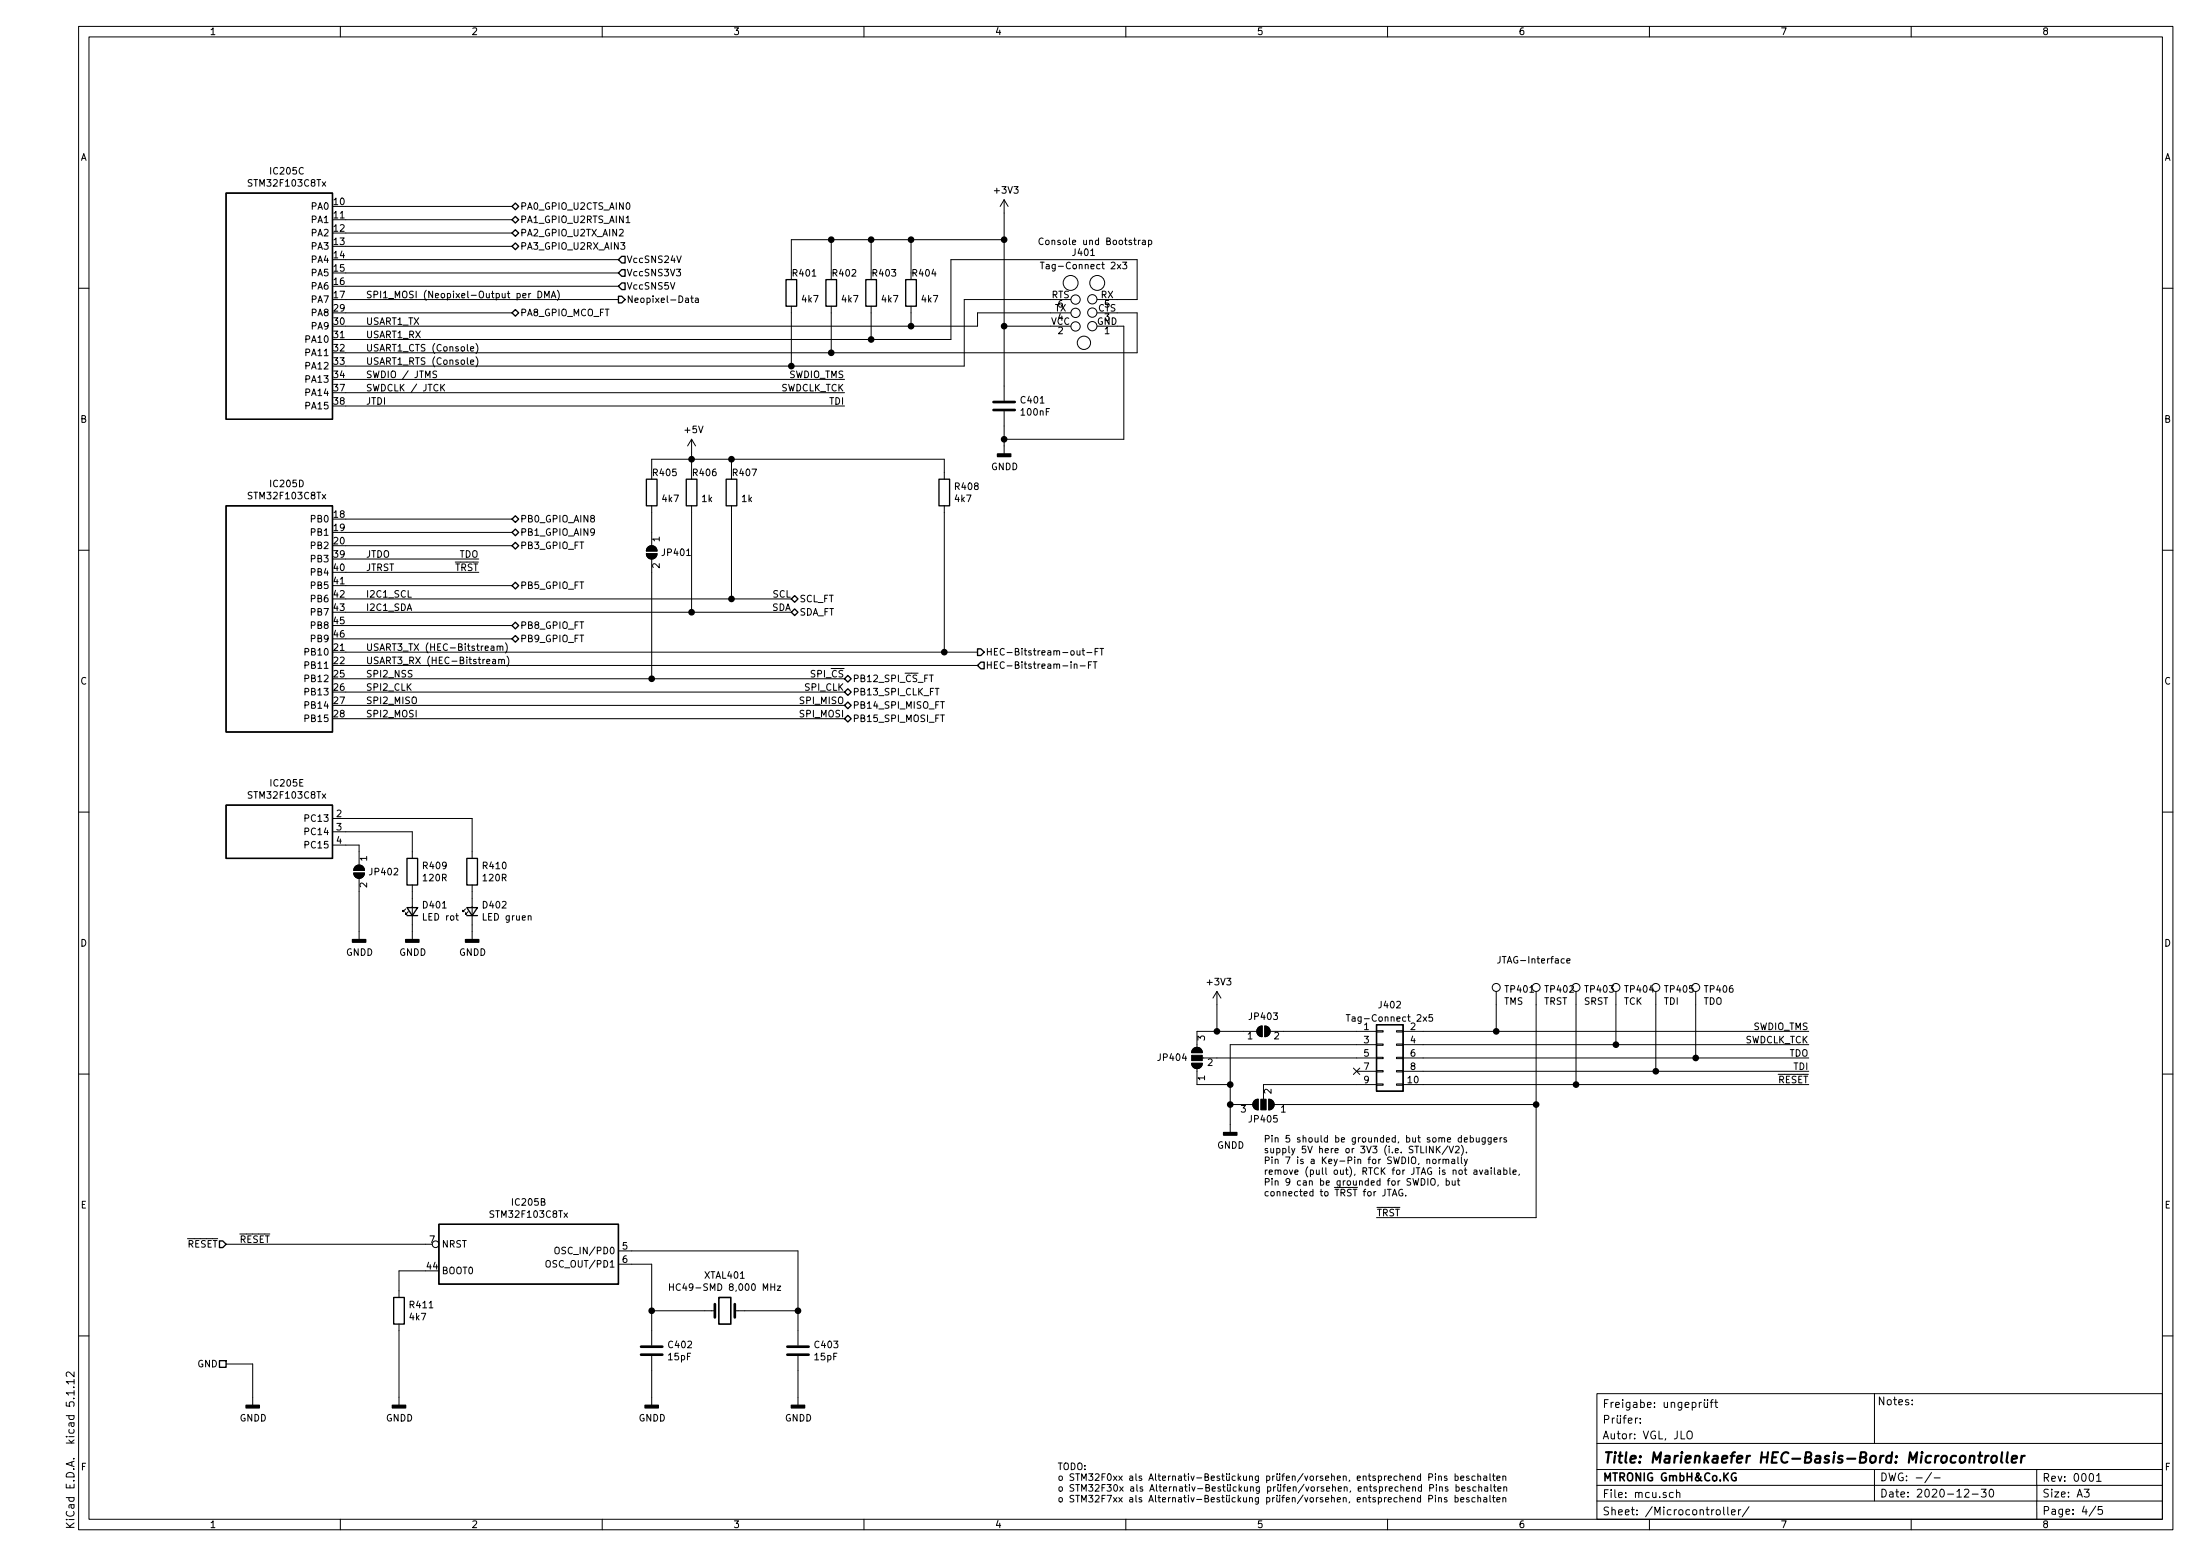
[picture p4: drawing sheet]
EESchema Schematic File Version 4
EELAYER 30 0
EELAYER END
$Descr A3 16535 11693
encoding utf-8
Sheet 4 5
Title "Marienkaefer HEC-Basis-Bord: Microcontroller"
Date "2020-12-30"
Rev "0001"
Comp "MTRONIG GmbH&Co.KG"
Comment1 "Autor: VGL, JLO"
Comment2 "Prüfer: "
Comment3 "Freigabe: ungeprüft"
Comment4 "-/-"
$EndDescr
$Comp
L MT_MCU_ST_STM32F1:STM32F103C8Tx IC205
U 2 1
P 3300 9650
F 0 "IC205" H 3975 10267 50  0000 C CNN
F 1 "STM32F103C8Tx" H 3975 10176 50  0000 C CNN
F 2 "Package_QFP:LQFP-48_7x7mm_P0.5mm" H 3250 9600 50  0001 R CNN
F 3 "http://www.st.com/st-web-ui/static/active/en/resource/technical/document/datasheet/CD00161566.pdf" H 3900 11050 50  0001 C CNN
	2    3300 9650
	1    0    0    -1  
$EndComp
$Comp
L MT_MCU_ST_STM32F1:STM32F103C8Tx IC205
U 3 1
P 1700 3150
F 0 "IC205" H 2157 5017 50  0000 C CNN
F 1 "STM32F103C8Tx" H 2157 4926 50  0000 C CNN
F 2 "Package_QFP:LQFP-48_7x7mm_P0.5mm" H 1650 3100 50  0001 R CNN
F 3 "http://www.st.com/st-web-ui/static/active/en/resource/technical/document/datasheet/CD00161566.pdf" H 2300 4550 50  0001 C CNN
	3    1700 3150
	1    0    0    -1  
$EndComp
$Comp
L MT_MCU_ST_STM32F1:STM32F103C8Tx IC205
U 4 1
P 1700 5500
F 0 "IC205" H 2157 7367 50  0000 C CNN
F 1 "STM32F103C8Tx" H 2157 7276 50  0000 C CNN
F 2 "Package_QFP:LQFP-48_7x7mm_P0.5mm" H 1650 5450 50  0001 R CNN
F 3 "http://www.st.com/st-web-ui/static/active/en/resource/technical/document/datasheet/CD00161566.pdf" H 2300 6900 50  0001 C CNN
	4    1700 5500
	1    0    0    -1  
$EndComp
$Comp
L MT_MCU_ST_STM32F1:STM32F103C8Tx IC205
U 5 1
P 1700 6450
F 0 "IC205" H 2157 7017 50  0000 C CNN
F 1 "STM32F103C8Tx" H 2157 6926 50  0000 C CNN
F 2 "Package_QFP:LQFP-48_7x7mm_P0.5mm" H 1650 6400 50  0001 R CNN
F 3 "http://www.st.com/st-web-ui/static/active/en/resource/technical/document/datasheet/CD00161566.pdf" H 2300 7850 50  0001 C CNN
	5    1700 6450
	1    0    0    -1  
$EndComp
$Comp
L Device:Crystal XTAL401
U 1 1
P 5450 9850
F 0 "XTAL401" H 5450 10118 50  0000 C CNN
F 1 "HC49-SMD 8,000 MHz" H 5450 10027 50  0000 C CNN
F 2 "Crystal:Crystal_SMD_HC49-SD" H 5450 9850 50  0001 C CNN
F 3 "~" H 5450 9850 50  0001 C CNN
	1    5450 9850
	1    0    0    -1  
$EndComp
$Comp
L Device:C C402
U 1 1
P 4900 10150
F 0 "C402" H 5015 10196 50  0000 L CNN
F 1 "15pF" H 5015 10105 50  0000 L CNN
F 2 "Capacitor_SMD:C_0603_1608Metric" H 4938 10000 50  0001 C CNN
F 3 "~" H 4900 10150 50  0001 C CNN
	1    4900 10150
	1    0    0    -1  
$EndComp
$Comp
L Device:C C403
U 1 1
P 6000 10150
F 0 "C403" H 6115 10196 50  0000 L CNN
F 1 "15pF" H 6115 10105 50  0000 L CNN
F 2 "Capacitor_SMD:C_0603_1608Metric" H 6038 10000 50  0001 C CNN
F 3 "~" H 6000 10150 50  0001 C CNN
	1    6000 10150
	1    0    0    -1  
$EndComp
$Comp
L power:GNDD #PWR0412
U 1 1
P 4900 10500
F 0 "#PWR0412" H 4900 10250 50  0001 C CNN
F 1 "GNDD" H 4904 10345 50  0000 C CNN
F 2 "" H 4900 10500 50  0001 C CNN
F 3 "" H 4900 10500 50  0001 C CNN
	1    4900 10500
	1    0    0    -1  
$EndComp
$Comp
L power:GNDD #PWR0413
U 1 1
P 6000 10500
F 0 "#PWR0413" H 6000 10250 50  0001 C CNN
F 1 "GNDD" H 6004 10345 50  0000 C CNN
F 2 "" H 6000 10500 50  0001 C CNN
F 3 "" H 6000 10500 50  0001 C CNN
	1    6000 10500
	1    0    0    -1  
$EndComp
Wire Wire Line
	4900 10500 4900 10300
Wire Wire Line
	6000 10300 6000 10500
Wire Wire Line
	5600 9850 6000 9850
Wire Wire Line
	6000 9850 6000 10000
Wire Wire Line
	5300 9850 4900 9850
Wire Wire Line
	4900 9850 4900 10000
Wire Wire Line
	4750 9400 6000 9400
Wire Wire Line
	6000 9400 6000 9850
Connection ~ 6000 9850
Wire Wire Line
	4750 9500 4900 9500
Wire Wire Line
	4900 9500 4900 9850
Connection ~ 4900 9850
Text HLabel 1700 9350 0    50   Input ~ 0
~RESET~
Wire Wire Line
	1700 9350 3200 9350
$Comp
L Device:R R411
U 1 1
P 3000 9850
F 0 "R411" H 3070 9896 50  0000 L CNN
F 1 "4k7" H 3070 9805 50  0000 L CNN
F 2 "Resistor_SMD:R_0603_1608Metric" V 2930 9850 50  0001 C CNN
F 3 "~" H 3000 9850 50  0001 C CNN
	1    3000 9850
	1    0    0    -1  
$EndComp
$Comp
L power:GNDD #PWR0411
U 1 1
P 3000 10500
F 0 "#PWR0411" H 3000 10250 50  0001 C CNN
F 1 "GNDD" H 3004 10345 50  0000 C CNN
F 2 "" H 3000 10500 50  0001 C CNN
F 3 "" H 3000 10500 50  0001 C CNN
	1    3000 10500
	1    0    0    -1  
$EndComp
Wire Wire Line
	3000 10500 3000 10000
Wire Wire Line
	3200 9550 3000 9550
Wire Wire Line
	3000 9550 3000 9700
Text HLabel 1700 10250 0    50   UnSpc ~ 0
GND
$Comp
L power:GNDD #PWR0410
U 1 1
P 1900 10500
F 0 "#PWR0410" H 1900 10250 50  0001 C CNN
F 1 "GNDD" H 1904 10345 50  0000 C CNN
F 2 "" H 1900 10500 50  0001 C CNN
F 3 "" H 1900 10500 50  0001 C CNN
	1    1900 10500
	1    0    0    -1  
$EndComp
Wire Wire Line
	1900 10500 1900 10250
Wire Wire Line
	1900 10250 1700 10250
Text Notes 2750 2450 0    50   ~ 0
USART1_TX
Text Notes 2750 2550 0    50   ~ 0
USART1_RX
Text Notes 2750 2650 0    50   ~ 0
USART1_CTS (Console)
Text Notes 2750 2750 0    50   ~ 0
USART1_RTS (Console)
Text Notes 2750 2850 0    50   ~ 0
SWDIO / JTMS
Text Notes 2750 2950 0    50   ~ 0
SWDCLK / JTCK
Text Notes 2750 3050 0    50   ~ 0
JTDI
Text Notes 2750 5100 0    50   ~ 0
SPI2_NSS
Text Notes 2750 5200 0    50   ~ 0
SPI2_CLK
Text Notes 2750 5300 0    50   ~ 0
SPI2_MISO
Text Notes 2750 5400 0    50   ~ 0
SPI2_MOSI
Text Notes 2750 4500 0    50   ~ 0
I2C1_SCL
Text Notes 2750 4600 0    50   ~ 0
I2C1_SDA
Text Notes 2750 4900 0    50   ~ 0
USART3_TX (HEC-Bitstream)
Text Notes 2750 5000 0    50   ~ 0
USART3_RX (HEC-Bitstream)
Text Notes 2750 2250 0    50   ~ 0
SPI1_MOSI (Neopixel-Output per DMA)
$Comp
L Connector:TestPoint TP401
U 1 1
P 11250 7550
F 0 "TP401" H 11308 7668 50  0000 L CNN
F 1 "TMS" H 11308 7577 50  0000 L CNN
F 2 "TestPoint:TestPoint_Pad_D1.0mm" H 11450 7550 50  0001 C CNN
F 3 "~" H 11450 7550 50  0001 C CNN
	1    11250 7550
	1    0    0    -1  
$EndComp
$Comp
L Connector:TestPoint TP404
U 1 1
P 12150 7550
F 0 "TP404" H 12208 7668 50  0000 L CNN
F 1 "TCK" H 12208 7577 50  0000 L CNN
F 2 "TestPoint:TestPoint_Pad_D1.0mm" H 12350 7550 50  0001 C CNN
F 3 "~" H 12350 7550 50  0001 C CNN
	1    12150 7550
	1    0    0    -1  
$EndComp
$Comp
L Connector:TestPoint TP403
U 1 1
P 11850 7550
F 0 "TP403" H 11908 7668 50  0000 L CNN
F 1 "SRST" H 11908 7577 50  0000 L CNN
F 2 "TestPoint:TestPoint_Pad_D1.0mm" H 12050 7550 50  0001 C CNN
F 3 "~" H 12050 7550 50  0001 C CNN
	1    11850 7550
	1    0    0    -1  
$EndComp
$Comp
L Connector:TestPoint TP405
U 1 1
P 12450 7550
F 0 "TP405" H 12508 7668 50  0000 L CNN
F 1 "TDI" H 12508 7577 50  0000 L CNN
F 2 "TestPoint:TestPoint_Pad_D1.0mm" H 12650 7550 50  0001 C CNN
F 3 "~" H 12650 7550 50  0001 C CNN
	1    12450 7550
	1    0    0    -1  
$EndComp
$Comp
L Connector:TestPoint TP406
U 1 1
P 12750 7550
F 0 "TP406" H 12808 7668 50  0000 L CNN
F 1 "TDO" H 12808 7577 50  0000 L CNN
F 2 "TestPoint:TestPoint_Pad_D1.0mm" H 12950 7550 50  0001 C CNN
F 3 "~" H 12950 7550 50  0001 C CNN
	1    12750 7550
	1    0    0    -1  
$EndComp
Text Notes 11250 7250 0    50   ~ 0
JTAG-Interface
$Comp
L Connector_Generic:Conn_02x05_Odd_Even J402
U 1 1
P 10400 7950
F 0 "J402" H 10450 8350 50  0000 C CNN
F 1 "Tag-Connect 2x5" H 10450 8250 50  0000 C CNN
F 2 "Tag-Connect:Tag-Connect_TC2050-IDC-NL_2x05_P1.27mm_Vertical" H 10400 7950 50  0001 C CNN
F 3 "~" H 10400 7950 50  0001 C CNN
	1    10400 7950
	1    0    0    -1  
$EndComp
$Comp
L Jumper:SolderJumper_2_Open JP403
U 1 1
P 9500 7750
F 0 "JP403" H 9500 7863 50  0000 C CNN
F 1 "SolderJumper_2_Open" H 9500 7864 50  0001 C CNN
F 2 "Jumper:SolderJumper-2_P1.3mm_Open_TrianglePad1.0x1.5mm" H 9500 7750 50  0001 C CNN
F 3 "~" H 9500 7750 50  0001 C CNN
	1    9500 7750
	1    0    0    -1  
$EndComp
Wire Wire Line
	9650 7750 10200 7750
$Comp
L power:+3V3 #PWR0408
U 1 1
P 9150 7550
F 0 "#PWR0408" H 9150 7400 50  0001 C CNN
F 1 "+3V3" H 9165 7723 50  0000 C CNN
F 2 "" H 9150 7550 50  0001 C CNN
F 3 "" H 9150 7550 50  0001 C CNN
	1    9150 7550
	1    0    0    -1  
$EndComp
Wire Wire Line
	9150 7550 9150 7750
$Comp
L power:GNDD #PWR0409
U 1 1
P 9250 8450
F 0 "#PWR0409" H 9250 8200 50  0001 C CNN
F 1 "GNDD" H 9254 8295 50  0000 C CNN
F 2 "" H 9250 8450 50  0001 C CNN
F 3 "" H 9250 8450 50  0001 C CNN
	1    9250 8450
	1    0    0    -1  
$EndComp
Wire Wire Line
	9250 8150 9250 8300
Connection ~ 9250 8150
Wire Wire Line
	10200 7850 9250 7850
Wire Wire Line
	10700 8150 11850 8150
Text Label 13600 8150 2    50   ~ 0
~RESET~
Wire Wire Line
	10700 7950 12750 7950
Wire Wire Line
	10700 7850 12150 7850
Wire Wire Line
	10700 7750 11250 7750
Text Label 13600 7750 2    50   ~ 0
SWDIO_TMS
Text Label 13600 7850 2    50   ~ 0
SWDCLK_TCK
Text Label 13600 7950 2    50   ~ 0
TDO
Text Label 13600 8050 2    50   ~ 0
TDI
NoConn ~ 10200 8050
Text Notes 9500 9000 0    50   ~ 0
Pin 5 should be grounded, but some debuggers \nsupply 5V here or 3V3 (i.e. STLINK/V2).\nPin 7 is a Key-Pin for SWDIO, normally \nremove (pull out), RTCK for JTAG is not available,\nPin 9 can be grounded for SWDIO, but \nconnected to ~TRST~ for JTAG.
Wire Wire Line
	11250 7550 11250 7750
Connection ~ 11250 7750
Wire Wire Line
	11850 7550 11850 8150
Connection ~ 11850 8150
Wire Wire Line
	11850 8150 13600 8150
Wire Wire Line
	12150 7550 12150 7850
Connection ~ 12150 7850
Wire Wire Line
	12150 7850 13600 7850
Wire Wire Line
	12450 7550 12450 8050
Wire Wire Line
	10700 8050 12450 8050
Connection ~ 12450 8050
Wire Wire Line
	12450 8050 13600 8050
Wire Wire Line
	11250 7750 13600 7750
Wire Wire Line
	12750 7550 12750 7950
Connection ~ 12750 7950
Wire Wire Line
	12750 7950 13600 7950
Text Notes 2750 4300 0    50   ~ 0
JTRST
Wire Wire Line
	2600 4300 3600 4300
Text Label 3600 4300 2    50   ~ 0
~TRST~
Wire Wire Line
	2600 3050 6350 3050
Text Label 6350 3050 2    50   ~ 0
TDI
Wire Wire Line
	2600 4200 3600 4200
Text Label 3600 4200 2    50   ~ 0
TDO
Text Notes 2750 4200 0    50   ~ 0
JTDO
Text Label 6350 2850 2    50   ~ 0
SWDIO_TMS
Text Label 6350 2950 2    50   ~ 0
SWDCLK_TCK
Text Label 1800 9350 0    50   ~ 0
~RESET~
$Comp
L Device:LED_Small D401
U 1 1
P 3100 6850
F 0 "D401" V 3146 6780 50  0000 R CNN
F 1 "LED rot" V 3055 6780 50  0000 R CNN
F 2 "LED_SMD:LED_0603_1608Metric" V 3100 6850 50  0001 C CNN
F 3 "~" V 3100 6850 50  0001 C CNN
	1    3100 6850
	0    -1   -1   0   
$EndComp
$Comp
L Device:LED_Small D402
U 1 1
P 3550 6850
F 0 "D402" V 3596 6780 50  0000 R CNN
F 1 "LED gruen" V 3505 6780 50  0000 R CNN
F 2 "LED_SMD:LED_0603_1608Metric" V 3550 6850 50  0001 C CNN
F 3 "~" V 3550 6850 50  0001 C CNN
	1    3550 6850
	0    -1   -1   0   
$EndComp
$Comp
L Device:R R409
U 1 1
P 3100 6550
F 0 "R409" H 3170 6596 50  0000 L CNN
F 1 "120R" H 3170 6505 50  0000 L CNN
F 2 "Resistor_SMD:R_0603_1608Metric" V 3030 6550 50  0001 C CNN
F 3 "~" H 3100 6550 50  0001 C CNN
	1    3100 6550
	1    0    0    -1  
$EndComp
$Comp
L power:GNDD #PWR0407
U 1 1
P 3550 7000
F 0 "#PWR0407" H 3550 6750 50  0001 C CNN
F 1 "GNDD" H 3554 6845 50  0000 C CNN
F 2 "" H 3550 7000 50  0001 C CNN
F 3 "" H 3550 7000 50  0001 C CNN
	1    3550 7000
	1    0    0    -1  
$EndComp
$Comp
L Device:R R410
U 1 1
P 3550 6550
F 0 "R410" H 3620 6596 50  0000 L CNN
F 1 "120R" H 3620 6505 50  0000 L CNN
F 2 "Resistor_SMD:R_0603_1608Metric" V 3480 6550 50  0001 C CNN
F 3 "~" H 3550 6550 50  0001 C CNN
	1    3550 6550
	1    0    0    -1  
$EndComp
$Comp
L power:GNDD #PWR0406
U 1 1
P 3100 7000
F 0 "#PWR0406" H 3100 6750 50  0001 C CNN
F 1 "GNDD" H 3104 6845 50  0000 C CNN
F 2 "" H 3100 7000 50  0001 C CNN
F 3 "" H 3100 7000 50  0001 C CNN
	1    3100 7000
	1    0    0    -1  
$EndComp
Wire Wire Line
	2600 6150 3550 6150
Wire Wire Line
	3550 6150 3550 6400
Wire Wire Line
	3550 6700 3550 6750
Wire Wire Line
	3550 6950 3550 7000
Wire Wire Line
	2600 6250 3100 6250
Wire Wire Line
	3100 6250 3100 6400
Wire Wire Line
	3100 6700 3100 6750
Wire Wire Line
	3100 6950 3100 7000
$Comp
L Jumper:SolderJumper_2_Open JP402
U 1 1
P 2700 6550
F 0 "JP402" V 2700 6618 50  0000 L CNN
F 1 "SolderJumper_2_Open" V 2745 6618 50  0001 L CNN
F 2 "Jumper:SolderJumper-2_P1.3mm_Open_RoundedPad1.0x1.5mm" H 2700 6550 50  0001 C CNN
F 3 "~" H 2700 6550 50  0001 C CNN
	1    2700 6550
	0    1    1    0   
$EndComp
Wire Wire Line
	2600 6350 2700 6350
Wire Wire Line
	2700 6350 2700 6400
$Comp
L power:GNDD #PWR0405
U 1 1
P 2700 7000
F 0 "#PWR0405" H 2700 6750 50  0001 C CNN
F 1 "GNDD" H 2704 6845 50  0000 C CNN
F 2 "" H 2700 7000 50  0001 C CNN
F 3 "" H 2700 7000 50  0001 C CNN
	1    2700 7000
	1    0    0    -1  
$EndComp
Wire Wire Line
	2700 7000 2700 6700
Wire Wire Line
	2600 4900 7100 4900
Wire Wire Line
	7350 5000 2600 5000
Text HLabel 7350 4900 2    50   Output ~ 0
HEC-Bitstream-out-FT
Text HLabel 7350 5000 2    50   Input ~ 0
HEC-Bitstream-in-FT
$Comp
L Device:R R408
U 1 1
P 7100 3700
F 0 "R408" H 7170 3746 50  0000 L CNN
F 1 "4k7" H 7170 3655 50  0000 L CNN
F 2 "Resistor_SMD:R_0603_1608Metric" V 7030 3700 50  0001 C CNN
F 3 "~" H 7100 3700 50  0001 C CNN
	1    7100 3700
	1    0    0    -1  
$EndComp
Wire Wire Line
	7100 3850 7100 4900
Connection ~ 7100 4900
Wire Wire Line
	7100 4900 7350 4900
$Comp
L Tag-Connect:TC2030-IDC-console J401
U 1 1
P 8150 2350
F 0 "J401" H 8150 1900 50  0000 C CNN
F 1 "Tag-Connect 2x3" H 8150 2000 50  0000 C CNN
F 2 "Tag-Connect:Tag-Connect_TC2030-IDC-NL_2x03_P1.27mm_Vertical" H 8150 2350 50  0001 C CNN
F 3 "~" H 8150 2350 50  0001 C CNN
	1    8150 2350
	-1   0    0    1   
$EndComp
$Comp
L power:GNDD #PWR0402
U 1 1
P 7550 3350
F 0 "#PWR0402" H 7550 3100 50  0001 C CNN
F 1 "GNDD" H 7554 3195 50  0000 C CNN
F 2 "" H 7550 3350 50  0001 C CNN
F 3 "" H 7550 3350 50  0001 C CNN
	1    7550 3350
	1    0    0    -1  
$EndComp
$Comp
L Device:C C401
U 1 1
P 7550 3050
F 0 "C401" H 7665 3096 50  0000 L CNN
F 1 "100nF" H 7665 3005 50  0000 L CNN
F 2 "Capacitor_SMD:C_0603_1608Metric" H 7588 2900 50  0001 C CNN
F 3 "~" H 7550 3050 50  0001 C CNN
	1    7550 3050
	1    0    0    -1  
$EndComp
Wire Wire Line
	7550 3200 7550 3300
Wire Wire Line
	7550 3300 8450 3300
Wire Wire Line
	8450 3300 8450 2450
Wire Wire Line
	8450 2450 8400 2450
Connection ~ 7550 3300
Wire Wire Line
	7550 3300 7550 3350
Wire Wire Line
	7250 2250 7250 2750
Wire Wire Line
	7250 2750 5950 2750
Wire Wire Line
	8400 2350 8550 2350
Wire Wire Line
	8550 2350 8550 2650
Wire Wire Line
	5950 2350 5950 2750
Connection ~ 5950 2750
Wire Wire Line
	5950 2750 2600 2750
Wire Wire Line
	2600 2850 6350 2850
Wire Wire Line
	2600 2950 6350 2950
Wire Wire Line
	6850 2350 6850 2450
Wire Wire Line
	6550 2350 6550 2550
Wire Wire Line
	2600 2450 6850 2450
Wire Wire Line
	8550 2650 6250 2650
Connection ~ 6250 2650
Wire Wire Line
	6250 2350 6250 2650
Wire Wire Line
	2600 2550 6550 2550
Wire Wire Line
	6250 2650 2600 2650
Text Notes 7800 1850 0    50   ~ 0
Console und Bootstrap
Connection ~ 6250 1800
Wire Wire Line
	5950 1800 5950 2050
Wire Wire Line
	6250 1800 5950 1800
Connection ~ 6550 1800
Wire Wire Line
	6250 1800 6250 2050
Wire Wire Line
	6550 1800 6250 1800
Connection ~ 6850 1800
Wire Wire Line
	6550 1800 6550 2050
Wire Wire Line
	6850 1800 6550 1800
Wire Wire Line
	6850 1800 6850 2050
Wire Wire Line
	7550 1800 6850 1800
Wire Wire Line
	7550 1600 7550 1800
$Comp
L power:+3V3 #PWR0401
U 1 1
P 7550 1600
F 0 "#PWR0401" H 7550 1450 50  0001 C CNN
F 1 "+3V3" H 7565 1773 50  0000 C CNN
F 2 "" H 7550 1600 50  0001 C CNN
F 3 "" H 7550 1600 50  0001 C CNN
	1    7550 1600
	1    0    0    -1  
$EndComp
$Comp
L Device:R R401
U 1 1
P 5950 2200
F 0 "R401" H 5950 2350 50  0000 L CNN
F 1 "4k7" H 6020 2155 50  0000 L CNN
F 2 "Resistor_SMD:R_0603_1608Metric" V 5880 2200 50  0001 C CNN
F 3 "~" H 5950 2200 50  0001 C CNN
	1    5950 2200
	1    0    0    -1  
$EndComp
$Comp
L Device:R R402
U 1 1
P 6250 2200
F 0 "R402" H 6250 2350 50  0000 L CNN
F 1 "4k7" H 6320 2155 50  0000 L CNN
F 2 "Resistor_SMD:R_0603_1608Metric" V 6180 2200 50  0001 C CNN
F 3 "~" H 6250 2200 50  0001 C CNN
	1    6250 2200
	1    0    0    -1  
$EndComp
$Comp
L Device:R R404
U 1 1
P 6850 2200
F 0 "R404" H 6850 2350 50  0000 L CNN
F 1 "4k7" H 6920 2155 50  0000 L CNN
F 2 "Resistor_SMD:R_0603_1608Metric" V 6780 2200 50  0001 C CNN
F 3 "~" H 6850 2200 50  0001 C CNN
	1    6850 2200
	1    0    0    -1  
$EndComp
$Comp
L Device:R R403
U 1 1
P 6550 2200
F 0 "R403" H 6550 2350 50  0000 L CNN
F 1 "4k7" H 6620 2155 50  0000 L CNN
F 2 "Resistor_SMD:R_0603_1608Metric" V 6480 2200 50  0001 C CNN
F 3 "~" H 6550 2200 50  0001 C CNN
	1    6550 2200
	1    0    0    -1  
$EndComp
Wire Wire Line
	2600 4600 5200 4600
Text Label 5950 4600 2    50   ~ 0
SDA
Wire Wire Line
	2600 4500 5500 4500
Text Label 5950 4500 2    50   ~ 0
SCL
$Comp
L Device:R R406
U 1 1
P 5200 3700
F 0 "R406" H 5200 3850 50  0000 L CNN
F 1 "1k" H 5270 3655 50  0000 L CNN
F 2 "Resistor_SMD:R_0603_1608Metric" V 5130 3700 50  0001 C CNN
F 3 "~" H 5200 3700 50  0001 C CNN
	1    5200 3700
	1    0    0    -1  
$EndComp
$Comp
L Device:R R407
U 1 1
P 5500 3700
F 0 "R407" H 5500 3850 50  0000 L CNN
F 1 "1k" H 5570 3655 50  0000 L CNN
F 2 "Resistor_SMD:R_0603_1608Metric" V 5430 3700 50  0001 C CNN
F 3 "~" H 5500 3700 50  0001 C CNN
	1    5500 3700
	1    0    0    -1  
$EndComp
Wire Wire Line
	5200 3850 5200 4600
Connection ~ 5200 4600
$Comp
L power:+5V #PWR0403
U 1 1
P 5200 3400
F 0 "#PWR0403" H 5200 3250 50  0001 C CNN
F 1 "+5V" H 5215 3573 50  0000 C CNN
F 2 "" H 5200 3400 50  0001 C CNN
F 3 "" H 5200 3400 50  0001 C CNN
	1    5200 3400
	1    0    0    -1  
$EndComp
Wire Wire Line
	5200 3400 5200 3450
Wire Wire Line
	5200 3450 5500 3450
Wire Wire Line
	5500 3450 5500 3550
Connection ~ 5200 3450
Wire Wire Line
	5200 3450 5200 3550
Wire Wire Line
	5200 4600 5950 4600
Wire Wire Line
	5500 3850 5500 4500
Connection ~ 5500 4500
Wire Wire Line
	5500 4500 5950 4500
Wire Wire Line
	2600 2250 4650 2250
Text Label 6350 5100 2    50   ~ 0
SPI_~CS~
Wire Wire Line
	6350 5200 2600 5200
Wire Wire Line
	2600 5300 6350 5300
Wire Wire Line
	6350 5400 2600 5400
Text Label 6350 5200 2    50   ~ 0
SPI_CLK
Text Label 6350 5300 2    50   ~ 0
SPI_MISO
Text Label 6350 5400 2    50   ~ 0
SPI_MOSI
$Comp
L Device:R R405
U 1 1
P 4900 3700
F 0 "R405" H 4900 3850 50  0000 L CNN
F 1 "4k7" H 4970 3655 50  0000 L CNN
F 2 "Resistor_SMD:R_0603_1608Metric" V 4830 3700 50  0001 C CNN
F 3 "~" H 4900 3700 50  0001 C CNN
	1    4900 3700
	1    0    0    -1  
$EndComp
Wire Wire Line
	5200 3450 4900 3450
Wire Wire Line
	4900 3450 4900 3550
Wire Wire Line
	2600 2150 4650 2150
Wire Wire Line
	2600 2050 4650 2050
Wire Wire Line
	2600 1950 4650 1950
Text HLabel 4650 1950 2    50   Input ~ 0
VccSNS24V
Text HLabel 4650 2150 2    50   Input ~ 0
VccSNS5V
Text HLabel 4650 2050 2    50   Input ~ 0
VccSNS3V3
Text HLabel 5950 4500 2    50   BiDi ~ 0
SCL_FT
Text HLabel 5950 4600 2    50   BiDi ~ 0
SDA_FT
Text HLabel 6350 5100 2    50   BiDi ~ 0
PB12_SPI_~CS~_FT
Text HLabel 6350 5200 2    50   BiDi ~ 0
PB13_SPI_CLK_FT
Text HLabel 6350 5300 2    50   BiDi ~ 0
PB14_SPI_MISO_FT
Text HLabel 6350 5400 2    50   BiDi ~ 0
PB15_SPI_MOSI_FT
$Comp
L Jumper:SolderJumper_2_Open JP401
U 1 1
P 4900 4150
F 0 "JP401" V 4900 4218 50  0000 L CNN
F 1 "SolderJumper_2_Open" V 4945 4218 50  0001 L CNN
F 2 "Jumper:SolderJumper-2_P1.3mm_Open_TrianglePad1.0x1.5mm" H 4900 4150 50  0001 C CNN
F 3 "~" H 4900 4150 50  0001 C CNN
	1    4900 4150
	0    1    1    0   
$EndComp
Wire Wire Line
	2600 5100 4900 5100
Wire Wire Line
	4900 3850 4900 4000
Wire Wire Line
	4900 4300 4900 5100
Connection ~ 4900 5100
Wire Wire Line
	4900 5100 6350 5100
Wire Wire Line
	2600 4700 3850 4700
Wire Wire Line
	2600 4800 3850 4800
Text HLabel 3850 4700 2    50   3State ~ 0
PB8_GPIO_FT
Text HLabel 3850 4800 2    50   3State ~ 0
PB9_GPIO_FT
Wire Wire Line
	2600 4400 3850 4400
Text HLabel 3850 4400 2    50   3State ~ 0
PB5_GPIO_FT
Wire Wire Line
	2600 4100 3850 4100
Wire Wire Line
	3850 4000 2600 4000
Wire Wire Line
	2600 3900 3850 3900
Text HLabel 3850 4100 2    50   3State ~ 0
PB3_GPIO_FT
Text HLabel 3850 4000 2    50   3State ~ 0
PB1_GPIO_AIN9
Text HLabel 3850 3900 2    50   3State ~ 0
PB0_GPIO_AIN8
Wire Wire Line
	2600 2350 3850 2350
Wire Wire Line
	2600 1850 3850 1850
Wire Wire Line
	2600 1750 3850 1750
Wire Wire Line
	2600 1650 3850 1650
Wire Wire Line
	2600 1550 3850 1550
Text HLabel 3850 2350 2    50   3State ~ 0
PA8_GPIO_MCO_FT
Text HLabel 3850 1850 2    50   3State ~ 0
PA3_GPIO_U2RX_AIN3
Text HLabel 3850 1750 2    50   3State ~ 0
PA2_GPIO_U2TX_AIN2
Text HLabel 3850 1650 2    50   3State ~ 0
PA1_GPIO_U2RTS_AIN1
Text HLabel 3850 1550 2    50   3State ~ 0
PA0_GPIO_U2CTS_AIN0
Text HLabel 4650 2250 2    50   Output ~ 0
Neopixel-Data
Wire Wire Line
	11550 7550 11550 8300
Wire Wire Line
	11550 9150 10350 9150
Text Label 10350 9150 0    50   ~ 0
~TRST~
Text Notes 7950 11300 0    50   ~ 0
TODO:\no STM32F0xx als Alternativ-Bestückung prüfen/vorsehen, entsprechend Pins beschalten\no STM32F30x als Alternativ-Bestückung prüfen/vorsehen, entsprechend Pins beschalten\no STM32F7xx als Alternativ-Bestückung prüfen/vorsehen, entsprechend Pins beschalten
Wire Wire Line
	8550 2250 8550 1950
Wire Wire Line
	7150 1950 8550 1950
Wire Wire Line
	8400 2250 8550 2250
$Comp
L Jumper:SolderJumper_3_Open JP404
U 1 1
P 9000 7950
F 0 "JP404" V 9000 8017 50  0000 L CNN
F 1 "SolderJumper_3_Open" V 8955 8017 50  0001 L CNN
F 2 "Jumper:SolderJumper-3_P1.3mm_Open_RoundedPad1.0x1.5mm_NumberLabels" H 9000 7950 50  0001 C CNN
F 3 "~" H 9000 7950 50  0001 C CNN
	1    9000 7950
	0    -1   -1   0   
$EndComp
Wire Wire Line
	9250 7850 9250 8150
Wire Wire Line
	9150 7750 9000 7750
Connection ~ 9150 7750
Wire Wire Line
	9150 7950 10200 7950
Wire Wire Line
	9000 8150 9250 8150
$Comp
L Jumper:SolderJumper_3_Open JP405
U 1 1
P 9500 8300
F 0 "JP405" H 9500 8413 50  0000 C CNN
F 1 "SolderJumper_3_Open" V 9455 8367 50  0001 L CNN
F 2 "Jumper:SolderJumper-3_P1.3mm_Open_RoundedPad1.0x1.5mm_NumberLabels" H 9500 8300 50  0001 C CNN
F 3 "~" H 9500 8300 50  0001 C CNN
	1    9500 8300
	-1   0    0    1   
$EndComp
Wire Wire Line
	9300 8300 9250 8300
Connection ~ 9250 8300
Wire Wire Line
	9250 8300 9250 8450
Wire Wire Line
	10200 8150 9500 8150
Wire Wire Line
	9150 7750 9350 7750
Wire Wire Line
	9700 8300 11550 8300
Connection ~ 11550 8300
Wire Wire Line
	11550 8300 11550 9150
Wire Wire Line
	7250 2250 7900 2250
Wire Wire Line
	7900 2350 7350 2350
Wire Wire Line
	7900 2450 7550 2450
$Comp
L Connector:TestPoint TP402
U 1 1
P 11550 7550
F 0 "TP402" H 11608 7668 50  0000 L CNN
F 1 "TRST" H 11608 7577 50  0000 L CNN
F 2 "TestPoint:TestPoint_Pad_D1.0mm" H 11750 7550 50  0001 C CNN
F 3 "~" H 11750 7550 50  0001 C CNN
	1    11550 7550
	1    0    0    -1  
$EndComp
Wire Wire Line
	6550 2550 7150 2550
Wire Wire Line
	7150 2550 7150 1950
Connection ~ 6550 2550
Wire Wire Line
	7350 2350 7350 2450
Wire Wire Line
	7350 2450 6850 2450
Connection ~ 6850 2450
Wire Wire Line
	7550 1800 7550 2450
Connection ~ 7550 1800
Wire Wire Line
	7550 2900 7550 2450
Connection ~ 7550 2450
Wire Wire Line
	5500 3450 7100 3450
Wire Wire Line
	7100 3450 7100 3550
Connection ~ 5500 3450
$EndSCHEMATC
